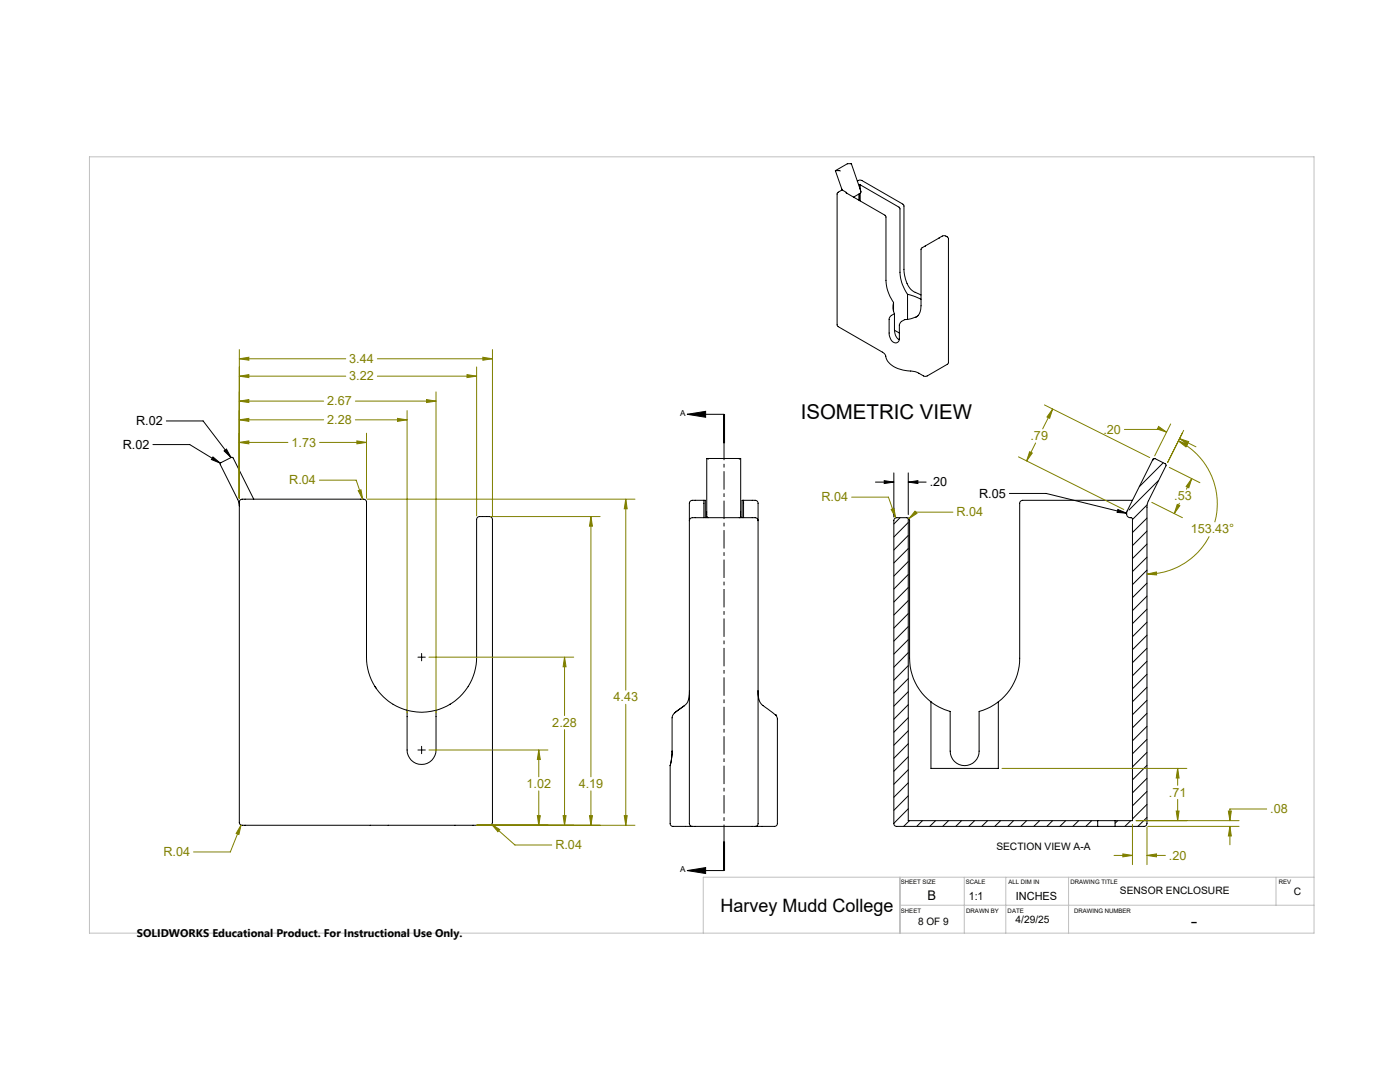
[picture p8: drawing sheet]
<svg xmlns="http://www.w3.org/2000/svg" width="279mm" height="216mm" viewBox="0 0 279 216" stroke-linecap="round" stroke-linejoin="round" font-family="sans-serif">
<g fill="none" stroke="#000" stroke-width=".2">
<path d="M166.8 34l1.2 3.9M166.8 34l.9 .1M169 38.4l-1-.5-.8 .5-.1 .3v26.2l.2 .3 8.8 5.1 .5 .4a4 4 0 0 0 3.7 3.2l2.3 .3 2.1 .9 4.6-2.6v-24.9l-.2-.3-.6-.3-1.1 .5M169 38.4l-.1 .1 7.9 4.6v12.8a8 8 0 0 0 1.5 4.4M169 38.4v.1M169.9 32.8v-.1h-.8l-2.4 1.3M169.9 32.7l1.9 5.5-.1 .4-1.4 .7M171.1 36.1a.76 .76 0 0 1 .9-.1l8.2 4.7M171.3 36.8l.2 .1M171.4 38.7v1.2M171.5 36.9v.6M171.5 38.6v1.4"/>
<path d="M171.7 36.9l7.9 4.6v12.8a8.1 8.1 0 0 0 1.5 4.4M171.7 36.9v.8M171.7 38.6v1.5M171.7 36.9h-.2M180.2 40.7l.2 .4v13.1a4.7 4.7 0 0 0 3.4 4.7M181.1 58.7l2.7 1M181.1 58.7v5M187.4 47.5l-3.6 2.1v11.6a2.67 2.67 0 0 1-.5 1.7M178.3 60.3a3.1 3.1 0 0 0 .2 2.3M178.3 60.3v1.8M178.5 62.6a1.47 1.47 0 0 0-1.1 1v2.8a1.73 1.73 0 0 0 1.5 2l.6-.5v-3.2a1.5 1.5 0 0 1 1.7-1l1.9-.6M178.5 62.6v3.2a2.12 2.12 0 0 0 1 2"/>
<path d="M178.5 65.9l1 .5M183.3 62.9l-.5 .4M183.3 62.9h.1M30.5 88.7h7.4l6.1 3.7M33.2 84h7.3l5.6 7.3M42.5 91.2l1.5 1.2-1.8-.7zM44.7 90l.5-.4 .9 1.7zM47.9 99.8l.4-.2h23.7a.92 .92 0 0 1 1.1 .6v30.9a11.2 11.2 0 0 0 8.1 10.7v7.9a2.89 2.89 0 0 0 2.9 2.8 2.89 2.89 0 0 0 2.9-2.8v-7.9a11.3 11.3 0 0 0 8.1-10.7v-27.4a.91 .91 0 0 1 1.2-.6h1.4a.59 .59 0 0 1 .6 .6v60.4a.84 .84 0 0 1-1.2 .6h-48.8a.56 .56 0 0 1-.5-.6v-64zM50.6 99.6l-4.1-8.2-.4-.1-2.1 1-.1 .3 3.6 7.1 .3 1.3M137.1 82.7l3.7-.6v1.2zM137.1 82.7h7.4v5.7M140.5 99.8v3.5"/>
<path d="M141.1 91.5h6.7M141.4 91.6l-.4-.1v11.5M144.4 82.7v5.7M144.6 82.7v5.7M147.5 91.6l.3-.1v11.5M148.4 99.8v3.5M174.7 96.2h3.7M176.5 95.9l1.9 .3-1.9 .3zM178.4 94.4v8.8M181.3 96.2l1.9-.3v.6zM181.3 94.4v8.3M181.3 96.2h3.5"/>
<path d="M201.4 98.5h7.4l16.1 3.9M226 99.8h-21.9a.63 .63 0 0 0-.6 .6v31a11 11 0 0 1-4.3 8.6M230.4 91.5l-.4 .4M231.2 95.9l-5.9 5.9M232.1 92.3l-4.7 4.8M137.6 103.9a.87 .87 0 0 1 1.1-.6h11.4a.91 .91 0 0 1 1.2 .6M140.8 103.3v-3.5h-2.6a.63 .63 0 0 0-.6 .6v63.9a.59 .59 0 0 0 .6 .6M141 103l.4 .3M141 103v.3M147.8 103l-.3 .3M147.8 103v.3M148.1 103.3v-3.5h2a.91 .91 0 0 1 1.2 .6v63.9a.56 .56 0 0 1-.6 .6"/>
<path d="M179.6 103.3l-1.2 1.3M181.3 103.4l-2.3-.1a.59 .59 0 0 0-.6 .6v60.4a.56 .56 0 0 0 .6 .6h40.1M181.3 103.4l.2 .4v27.6a11 11 0 0 0 4.3 8.6M181.3 103.4v60.4h37.8M181.3 104.3l-2.9 2.9M181.3 106.8l-2.9 2.9M181.3 109.5l-2.9 2.8M181.3 112.1l-2.9 2.8M181.3 114.6l-2.9 2.9M181.3 117.2l-2.9 2.9M181.3 119.8l-2.9 2.9M223.1 101.7l1.8 .7-2-.2z"/>
<path d="M228.9 108.6l-2.9 2.9M228.9 118.9l-2.9 2.9M228.9 103.4l-2.9 2.9M228.9 106l-2.9 2.9M228.9 111.2l-2.9 2.9M228.9 113.8l-2.9 2.9M228.9 116.4l-2.9 2.9M228.9 100.7l-2.9 3M74.8 137l.3 .3M83.4 131.1h1.5M84.1 130.4v1.5M137.6 137.8a3.3 3.3 0 0 1-1.7 3.5l-1.4 1-.3 .7-.1 6.9"/>
<path d="M151.3 137.8a3.4 3.4 0 0 0 2 3.7l1.5 1.2M181.3 122.4l-2.9 2.9M181.3 125l-2.9 2.9M181.3 127.6l-2.9 2.9M181.3 130.2l-2.9 2.9M181.3 132.8l-2.9 2.9M181.3 135.4l-2.9 2.9M181.3 138l-2.9 2.9M228.9 137.1l-2.9 2.9M228.9 121.6l-2.9 2.8M228.9 124.2l-2.9 2.8M228.9 126.7l-2.9 2.9"/>
<path d="M228.9 129.4l-2.9 2.8M228.9 131.9l-2.9 2.9M228.9 134.5l-2.9 2.9M228.9 139.7l-2.9 2.9M81.1 141.7a10.9 10.9 0 0 0 6 0M83.4 149.7h1.5M84.1 148.9v1.5M89.8 140.5v.1M133.7 152.8v11.5a.76 .76 0 0 0 1.1 .6h3.4M134.1 149.9l-.4 2.9zM154.8 142.7l.3 .8v20.8a.79 .79 0 0 1-1.1 .6h-3.3M154.8 142.7h.1"/>
<path d="M181.3 140.6l-2.9 2.9M181.3 143.2l-2.9 2.9M181.3 145.8l-2.9 2.9M181.3 148.4l-2.9 2.9M181.3 151l-2.9 2.9M181.3 153.6l-2.9 2.9M181.3 156.2l-2.9 2.9M181.3 158.8l-2.9 2.9M185.8 140l.4 .4a11.6 11.6 0 0 0 3.4 1.6v7.9a2.89 2.89 0 0 0 2.9 2.9 2.89 2.89 0 0 0 2.9-2.9v-7.9l2.2-.9 1.6-1.1M185.8 140v13.3h13.4v-13.3M228.9 144.9l-2.9 2.9M228.9 142.3l-2.9 2.9"/>
<path d="M228.9 147.5l-2.9 2.9M228.9 150.1l-2.9 2.9M228.9 152.7l-2.9 2.9M228.9 155.3l-2.9 2.9M228.9 157.9l-2.9 2.9M137.1 173.7l3.7-.6v1.2zM138.2 164.9h12.5M144.4 167.9v5.8M144.5 167.9v5.8h-7.4M144.6 167.9v5.8zM181.3 161.4l-2.9 2.9M181.5 163.8l-1.2 1.1"/>
<path d="M184.1 163.8l-1.1 1.1M186.7 163.8l-1.2 1.1M189.3 163.8l-1.2 1.1M191.9 163.8l-1.2 1.1M194.5 163.8l-1.2 1.1M197.1 163.8l-1.2 1.1M199.7 163.8l-1.2 1.1M202.3 163.8l-1.2 1.1M204.9 163.8l-1.2 1.1M207.5 163.8l-1.2 1.1M210.1 163.8l-1.2 1.1M212.7 163.8l-1.2 1.1"/>
<path d="M215.3 163.8l-1.2 1.1M217.9 163.8l-1.2 1.1M219.1 163.8h3.4M219.1 164.9h3.4M219.1 163.8v1.1M222.5 163.8h3.5v-60.3l-.1-.1a.91 .91 0 0 1-1-1.2l5.2-10.6 .4-.1 2.1 1.1 .1 .3-3.6 7.2-.2 .9v63.3a.59 .59 0 0 1-.6 .6h-5.8M222.5 163.8v1.1M223.1 163.8l-.6 .5M225.7 163.8l-1.2 1.1M228.9 160.5l-2.9 2.9M228.9 163.1l-1.8 1.8"/>
</g>
<g fill="none" stroke="#808000" stroke-width=".2">
<path d="M47.8 75.1l1.9-.3v.5zM47.8 71.6l1.9-.3v.6zM47.8 69.8v29.6M47.8 75.1h21.2M47.8 71.6h21.2M75.3 75.1h19.8M75.3 71.6h23M85.1 79.7l1.9 .3-1.9 .3zM87 78.2v64.1M93.2 74.8l1.9 .3-1.9 .2zM95.1 73.2v29.7M96.4 71.3l1.9 .3-1.9 .3z"/>
<path d="M98.3 69.8v33.1M47.8 88.3l1.9-.3v.6zM47.8 83.8l1.9-.3v.6zM47.8 80l1.9-.3v.6zM47.8 88.3h9.7M47.8 83.8h16.8M47.8 80h16.8M63.7 95.8h7.4l1.3 3.8M63.8 88.3h9.3M70.9 83.8h10.3M70.9 80h16.1M71.2 88l1.9 .3-1.9 .3z"/>
<path d="M71.5 97.9l.5-.2 .4 1.9zM73.1 86.4v13M73.3 99.6h53.4M79.3 83.5l1.9 .3-1.9 .3zM81.2 81.9v60.4M124.9 99.6l.3 1.9h-.6zM124.9 99.6v38.1M170 99.2h7.3l1.5 4.1M203.3 91.2l21 10.5M205.5 90.1l.5 .3-1.1 1.6zM206.7 88.4l-1.8 3.6M208.4 80.8l21.1 10.5"/>
<path d="M210.1 81.6l-.6 1.9-.6-.3zM210.1 81.6l-2 4M224.4 85.7h7.3l1.1 .5M231.2 85.1l1.6 1.1-1.8-.6zM233.4 93.3l6.1 3M233.6 84.6l-3.2 6.4M235.2 88l1.8 .7-.3 .5zM235.2 88a14 14 0 0 1 7.2 16.2M235.4 87.5l1.8 .6-.2 .5zM235.4 87.5l3.3 1.7M236.2 85.9l-3.2 6.4M237.8 95.5l-.6 1.8-.5-.2z"/>
<path d="M237.8 95.5l-1 2.1M97.9 103.1h21.9M117.9 103.1l.3 1.9h-.6zM117.9 103.1v51.9M177.9 101.6l.5-.2 .4 1.9zM182.6 102l.4 .4-1.6 1.1zM190.2 102.2h-7.4l-1.4 1.3M228.9 114.6l1.9-.5v.6zM229.9 100.2l6.1 3.1M234.9 100.6l.6 .3-1.1 1.6zM235.4 100.4l-1 2.1M241.3 107a14 14 0 0 1-12.4 7.6"/>
<path d="M85.6 131.1h28.9M112.7 131.1l.3 1.9h-.6zM112.7 131.1v11.7M85.6 149.7h23.8M107.5 149.7l.3 1.9h-.6zM107.5 149.7v5.3M107.5 157.8v6.9M112.7 145.6v19.1M117.9 157.8v6.9M124.9 140.5v24.2M200 153.3h36.9M235 153.3l.3 1.9h-.6z"/>
<path d="M235 153.3v3.4M235 159.5v4.3M48.1 164.6l-.4 1.9-.6-.2zM48.1 164.6l-2.1 5.4h-7.4M95.1 164.7h31.6M98.1 164.5l1.6 1-.3 .5zM98.1 164.5l4.7 4.1h7.3M107.2 162.8h.6l-.3 1.9zM112.4 162.8h.6l-.3 1.9zM117.6 162.8h.6l-.3 1.9zM124.6 162.8h.6l-.3 1.9zM222.3 170.7h3.7"/>
<path d="M224.1 170.4l1.9 .3-1.9 .3zM226 164.5v8M226.7 163.8h20.6M228.9 170.7l1.9-.3v.6zM228.9 165.1v7.4M228.9 170.7h3.7M229 164.9h18.3M234.7 161.8h.6l-.3 2zM245.1 161.8h.6l-.2 2zM245.5 164.9l.2 1.9h-.6zM245.5 164.9v3.7M252.8 161.4h-7.3v2.4"/>
</g>
<path d="M144.5 82.7v91" fill="none" stroke="#000" stroke-width=".2" stroke-dasharray="3.7 .7 .7 .7" stroke-dashoffset=".4" stroke-linecap="butt"/>
<path d="M17.9 31.3h244.3v154.9h-244.3zM179.6 175v11.2M192.4 175v11.2M200.7 175v11.2M213.3 175v11.2M254.7 175v5.6M262.2 175h-121.8v11.2M179.6 180.6h82.6" fill="none" stroke="#c0c0c0" stroke-width=".2"/>
<g fill="#000">
<path d="M44.7 90l1.4 1.3-.9-1.7zM42.5 91.2l-.3 .5 1.8 .7zM176.5 95.9l1.9 .3-1.9 .3zM181.3 96.2l1.9-.3v.6zM223.1 101.7l-.2 .5 2 .2z"/>
<path d="M137.1 82.7l3.7-.6v1.2zM137.1 173.7l3.7-.6v1.2z"/>
</g>
<path d="M47.8 88.3l1.9-.3v.6zM71.2 88l1.9 .3-1.9 .3zM47.8 83.8l1.9-.3v.6zM79.3 83.5l1.9 .3-1.9 .3zM47.8 80l1.9-.3v.6zM85.1 79.7l1.9 .3-1.9 .3zM47.8 75.1l1.9-.3v.5zM93.2 74.8l1.9 .3-1.9 .2zM47.8 71.6l1.9-.3v.6zM96.4 71.3l1.9 .3-1.9 .3zM117.9 103.1l.3 1.9h-.6zM117.6 162.8h.6l-.3 1.9zM124.9 99.6l.3 1.9h-.6zM124.6 162.8h.6l-.3 1.9zM107.2 162.8h.6l-.3 1.9zM107.5 149.7l.3 1.9h-.6zM112.4 162.8h.6l-.3 1.9zM112.7 131.1l.3 1.9h-.6zM48.1 164.6l-1 1.7 .6 .2zM98.1 164.5l1.3 1.5 .3-.5zM71.5 97.9l.9 1.7-.4-1.9zM235 153.3l.3 1.9h-.6zM234.7 161.8h.6l-.3 2zM245.1 161.8h.6l-.2 2zM245.5 164.9l.2 1.9h-.6zM228.9 114.6l1.9-.5v.6zM235.2 88l1.8 .7-.3 .5zM228.9 170.7l1.9-.3v.6zM224.1 170.4l1.9 .3-1.9 .3zM237.8 95.5l-.6 1.8-.5-.2zM234.9 100.6l.6 .3-1.1 1.6zM235.4 87.5l1.8 .6-.2 .5zM231.2 85.1l1.6 1.1-1.8-.6zM205.5 90.1l.5 .3-1.1 1.6zM210.1 81.6l-.6 1.9-.6-.3zM182.6 102l-1.2 1.5 1.6-1.1zM177.9 101.6l.9 1.7-.4-1.9z" fill="#808000"/>
<g font-size="4.1">
<text x="159.8" y="83.7">ISOMETRIC VIEW</text>
<text x="237.7" y="185.2">-</text>
</g>
<text font-size="3.7" x="143.8" y="181.9">Harvey Mudd College</text>
<text font-size="2.7" x="185.1" y="179.7">B</text>
<g font-size="2.5" fill="#808000">
<text x="69.7" y="75.9">3.22</text>
<text x="69.7" y="72.4">3.44</text>
<text x="65.3" y="80.9">2.67</text>
<text x="58.2" y="89.1">1.73</text>
<text x="65.3" y="84.6">2.28</text>
<text x="205.7" y="87.8">.79</text>
<text x="220.2" y="86.5">.20</text>
<text x="57.7" y="96.6">R.04</text>
<text x="163.9" y="100">R.04</text>
<text x="234.3" y="99.8">.53</text>
<text x="190.9" y="103">R.04</text>
<text x="237.6" y="106.4">153.43°</text>
<text x="122.4" y="140">4.43</text>
<text x="110.2" y="145">2.28</text>
<text x="105.1" y="157.2">1.02</text>
<text x="115.5" y="157.2">4.19</text>
<text x="233.3" y="158.9">.71</text>
<text x="253.5" y="162.3">.08</text>
<text x="32.6" y="170.8">R.04</text>
<text x="110.8" y="169.4">R.04</text>
<text x="233.3" y="171.5">.20</text>
</g>
<g font-size="2.5">
<text x="24.5" y="89.5">R.02</text>
<text x="27.2" y="84.8">R.02</text>
<text x="185.6" y="97">.20</text>
<text x="195.4" y="99.3">R.05</text>
</g>
<g font-size="2.2">
<text x="193.4" y="179.5">1:1</text>
<text x="202.7" y="179.7">INCHES</text>
<text x="27.3" y="186.9">SOLIDWORKS Educational Product. For Instructional Use Only.</text>
</g>
<g font-size="2">
<text x="198.8" y="169.5">SECTION VIEW A-A</text>
<text x="223.5" y="178.3">SENSOR ENCLOSURE</text>
<text x="258.2" y="178.6">C</text>
<text x="183.2" y="184.5">8 OF 9</text>
<text x="202.7" y="184.2">4/29/25</text>
</g>
<g font-size="1.6">
<text x="135.7" y="83">A</text>
<text x="135.7" y="174.1">A</text>
</g>
<g font-size="1.2">
<text x="179.8" y="176.4">SHEET SIZE</text>
<text x="192.7" y="176.4">SCALE</text>
<text x="201.3" y="176.4">ALL DIM IN</text>
<text x="213.7" y="176.4">DRAWING TITLE</text>
<text x="255.2" y="176.4">REV</text>
<text x="179.8" y="182.1">SHEET</text>
<text x="192.8" y="182.1">DRAWN BY</text>
<text x="201.1" y="182.1">DATE</text>
<text x="214.4" y="182.1">DRAWING NUMBER</text>
</g>
</svg>
